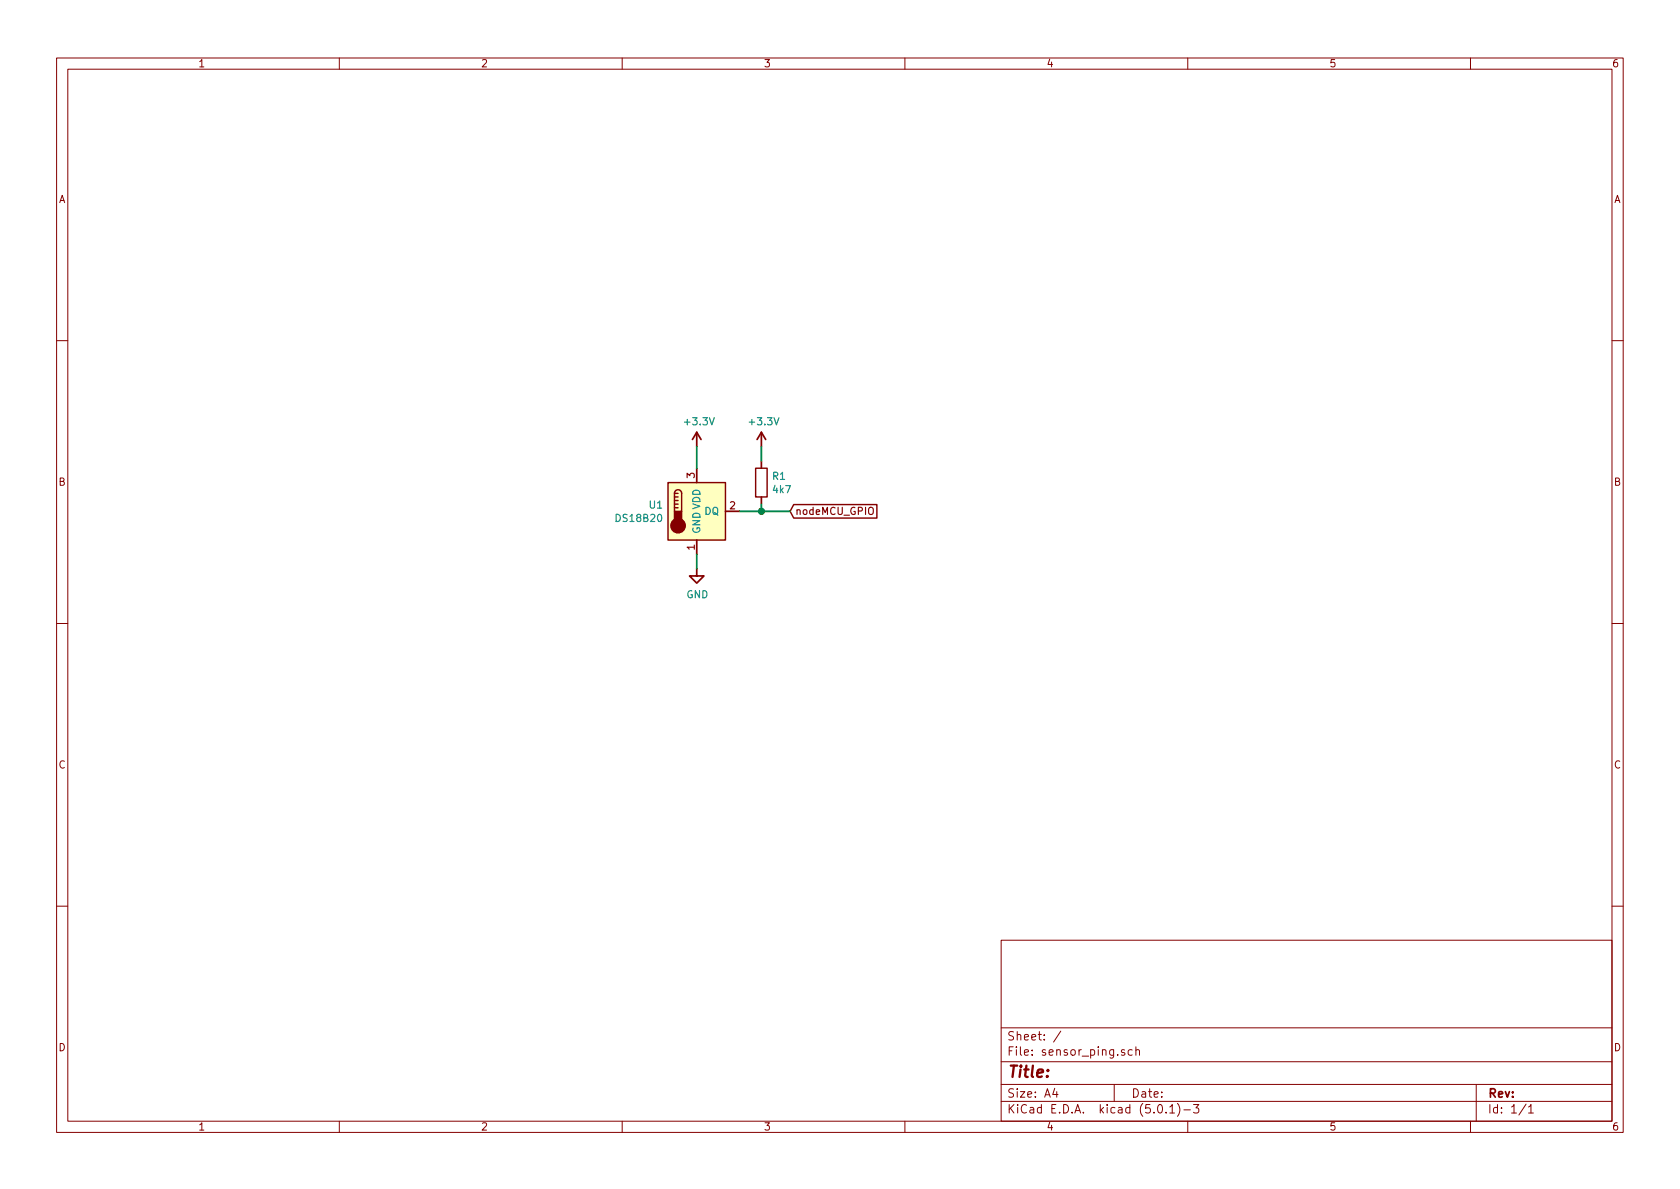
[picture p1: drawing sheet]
<svg xmlns="http://www.w3.org/2000/svg" width="297mm" height="210mm" viewBox="0 0 297 210" stroke-linecap="round" stroke-linejoin="round" font-family="sans-serif">
<g fill="none" stroke="#840000" stroke-width=".18">
<path d="M10 10.3h277v189.9h-277zM12 12.2h273v186.1h-273zM60 10.3v1.9M110 10.3v1.9M160 10.3v1.9M210 10.3v1.9M260 10.3v1.9M10 60.2h2M285 60.2h2M10 110.3h2M285 110.3h2M10 160.2h2"/>
<path d="M177 166.3h108v32h-108zM285 160.2h2M60 198.3v1.9M110 198.3v1.9M160 198.3v1.9M177 194.8h108M177 191.8h108M177 187.8h108M177 181.8h108M186.5 192.5l-.4 1h1M186.8 193v1M187.6 182.3l-1.3 2"/>
<path d="M197 191.8v3M198.8 185.7l-.3-.1-.2 .2v.2l.5 .2v.3h-.5M200.2 185.7l-.4-.1-.3 .3v.6l.3 .1 .4-.1M200.8 185.7l.2-.1 .4 .1 .1 .9M200.8 185.1v1.5M204.8 195.5l.4-.2a.94 .94 0 0 1 0 1.5 .79 .79 0 0 1-.4-1.3zM206.2 196.7v.1M206.8 195.8l.5-.5v1.5M206.8 196.8h.9M208.2 195.1a1.71 1.71 0 0 1 0 2.3M209.3 196.3h1.2M210 198.3v1.9"/>
<path d="M211 195.3h1l-.5 .6 .4 .1v.7l-.2 .1-.7-.1M260 198.3v1.9M261 191.8v6.5M269.8 195.2l-1.2 2M270.3 195.8l.4-.5v1.5M270.3 196.8h.8"/>
</g>
<path d="M118.1 85.3h10.2v10.2h-10.2z" fill="#ffffc0" stroke="#ffffc0" stroke-width=".18"/>
<path d="M118.1 85.3h10.2v10.2h-10.2zM119.3 87.2a.63 .63 0 0 1 .6-.6 .63 .63 0 0 1 .6 .6v3.2M119.3 89.8h.6M119.3 89.1h.6M119.3 88.5h.6M119.3 87.9h.6M119.3 87.2v3.2M119.3 87.2h.6M133.6 82.8h2v5.1h-2zM140.3 89.2h14.7v2.4h-14.7l-.6-1.2z" fill="none" stroke="#840000" stroke-width=".25"/>
<g fill="#840000" stroke="#840000" stroke-width=".25">
<path d="M119.3 90.4h1.2v1.9h-1.2z"/>
<circle cx="119.9" cy="93" r="1.27"/>
</g>
<path d="M123.2 76.4v2.6M123.2 76.4l-.8 1.3M123.2 76.4l.8 1.3M134.6 76.4v2.6M134.6 76.4l-.7 1.3M134.6 76.4l.8 1.3M123.2 82.8v2.5M123.2 95.5v2.5M128.3 90.4h2.5M134.6 81.5v1.3M134.6 87.9v1.2M123.2 100.6v1.2h1.3l-1.3 1.3-1.3-1.3h1.3" fill="none" stroke="#840000" stroke-width=".3"/>
<path d="M123.2 79v3.8M134.6 79v2.5M123.2 98v2.6M130.8 90.4h8.9M134.6 89.1v1.3" fill="none" stroke="#008400" stroke-width=".3"/>
<circle cx="134.6" cy="90.4" r=".51" fill="#008400" stroke="#008400" stroke-width=".25"/>
<text font-size="2.8" fill="#840000" x="178" y="190.5">Title:</text>
<g font-size="2.1" fill="#840000">
<text x="178" y="184">Sheet: /</text>
<text x="178" y="186.7">File: sensor_ping.sch</text>
<text x="178" y="196.9">KiCad E.D.A. kicad (5.0.1)-3</text>
<text x="178" y="194.1">Size: A4</text>
<text x="200" y="194.1">Date:</text>
<text x="263" y="194.1">Rev:</text>
<text x="263" y="196.9">Id: 1/1</text>
</g>
<g font-size="1.8" fill="#840000">
<text x="35" y="11.9">1</text>
<text x="85" y="11.9">2</text>
<text x="135" y="11.9">3</text>
<text x="185" y="11.9">4</text>
<text x="235" y="11.9">5</text>
<text x="285" y="11.9">6</text>
<text x="10.4" y="35.9">A</text>
<text x="285.4" y="35.9">A</text>
<text x="10.4" y="85.9">B</text>
<text x="122.8" y="84.6" transform="rotate(-90 122.8 84.6)">3</text>
<text x="285.4" y="85.9">B</text>
<text x="129.1" y="90.1">2</text>
<text x="140.5" y="91.1">nodeMCU_GPIO</text>
<text x="122.8" y="97.3" transform="rotate(-90 122.8 97.3)">1</text>
<text x="10.4" y="135.9">C</text>
<text x="285.4" y="135.9">C</text>
<text x="10.4" y="185.9">D</text>
<text x="285.4" y="185.9">D</text>
<text x="35" y="199.9">1</text>
<text x="85" y="199.9">2</text>
<text x="135" y="199.9">3</text>
<text x="185" y="199.9">4</text>
<text x="235" y="199.9">5</text>
<text x="285" y="199.9">6</text>
</g>
<g font-size="1.8" fill="#008484">
<text x="121.2" y="75.2">+3.3V</text>
<text x="132.7" y="75.2">+3.3V</text>
<text x="114.9" y="89.9">U1</text>
<text x="136.6" y="84.9">R1</text>
<text x="136.8" y="87.2">4k7</text>
<text x="109.1" y="92.3">DS18B20</text>
<text x="123.8" y="94.5" transform="rotate(-90 123.8 94.5)">GND VDD</text>
<text x="124.6" y="91.1">DQ</text>
<text x="121.4" y="105.8">GND</text>
</g>
</svg>
